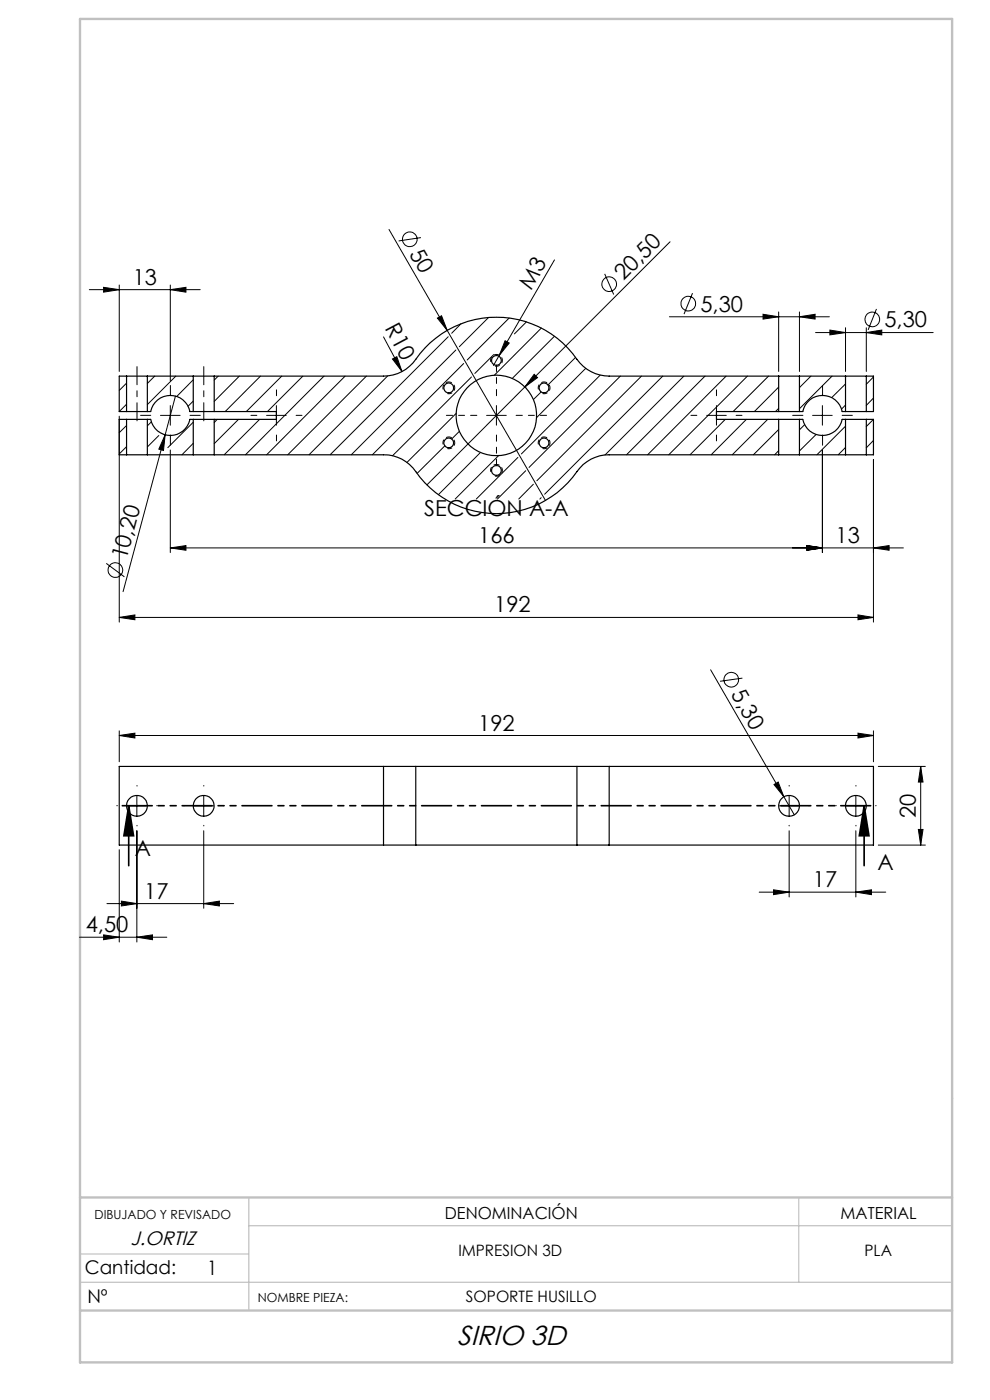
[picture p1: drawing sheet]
<svg xmlns="http://www.w3.org/2000/svg" width="210mm" height="297mm" viewBox="0 0 210 297" stroke-linecap="round" stroke-linejoin="round" font-family="sans-serif">
<g fill="none" stroke="#000" stroke-width=".21">
<path d="M82.5 48.7l33.2 57.5M89.3 50.4l-4.7 .7M117.6 55.1l-11.7 20.3M128.3 58.1l1.9 4.4M142.1 51.3l-51.5 51.6M18.9 61.5h23.6M22 61l3.3 .5-3.3 .5zM25.3 60.5v18.3M32.8 79.8l-1.5 1.5M36.1 61.5l3.3-.5v1zM36.1 60.5v20.3M37.3 79.8l-6 6"/>
<path d="M46.3 79.8l-.9 .8M50.8 79.8l-5.4 5.4M55.2 79.8l-7.4 7.5M59.8 79.8l-7.6 7.5M64.2 79.8l-7.5 7.5M68.7 79.8l-16.6 16.7M73.2 79.8l-16.6 16.7M77.7 79.8l-16.7 16.7M81.4 71.5l3.9 7.3M82.2 79.8l-16.7 16.7M83.3 76.2l.9-.5 1.1 3.1zM92.8 67.5l.9-.5 1.2 3.1z"/>
<path d="M95.1 71.4l-25.1 25.1M96.7 74.3l-22.2 22.2M97.8 68.7l-2 2M98.4 77.1l-19.4 19.4M100 80l-16.7 16.7M103.6 67.4l-6.2 6.2M104.7 75.2l-4 4M105.9 75.4l-1.2 2.1M107.1 72.3l.9 .5-2.1 2.6zM108 67.5l-8.9 8.9M111.7 68.3l-2.6 2.5M113.3 79.4l.7 .7-2.7 2z"/>
<path d="M114.8 69.6l-10 10M117.6 71.3l-8.9 9M122.1 75.8l-5.9 5.9M124.2 78.1l-10.4 10.5M127.3 79.6l-16.7 16.7M131.6 79.8l-19.4 19.4M136.1 79.8l-22.2 22.2M140.6 79.8l-25.1 25M142 67.2h33.9M145.1 79.8l-16.8 16.7M146.9 62.2l-1.8 4.4M149.5 79.8l-16.6 16.7"/>
<path d="M154 79.8l-16.6 16.7M158.5 79.8l-16.6 16.7M161.9 66.7l3.3 .5-3.3 .5zM163 79.8l-7.5 7.5M165.2 66.2v12.6M169.6 67.2l3.3-.5v1zM169.6 66.2v12.6M172 79.8l-2.4 2.4M173 70.6h24.9M176 70l3.4 .6-3.4 .4zM176.5 79.8l-6.9 6.9M179.4 69.5v9.3"/>
<path d="M183.8 70.6l3.2-.6v1zM183.8 69.5v9.3M185.3 80l-1.5 1.5M185.9 65.5l-1.7 4.5M25.3 88.3v43.7M26.8 81.3l-1.5 1.5M26.8 85.8l-1.5 1.5M26.8 90.3l-1.5 1.5M26.8 94.8l-1.5 1.5M32.1 89.5l-.8 .8M33.7 92.4l-2.4 2.4M34 88.1h4.2"/>
<path d="M35 92.2l-.3 3.4-1-.3zM36.1 86v4.2M36.1 95.5v21.7M37.2 84l-11.1 41.5M41 85.1l-1.1 1.1M41 80.6l-3.5 3.5M41 89.6l-5.4 5.4M41 94l-2.4 2.5M46.1 89l-.7 .6M50.6 89l-5.2 5.1M55.1 89l-7.5 7.5M56.6 88.1h4.1"/>
<path d="M58.6 86v4.2M94.4 94.6l-5.9 5.8M96.8 87.7l-10.5 10.4M97.4 91.5l-1.6 1.6M101.9 96l-8.9 8.9M103.2 88.1h4.2M105.3 86v4.2M105.8 96.7l-9.2 9.2M109.9 97l-8.9 8.9M111.3 82.1h.1M111.5 99.9l-6 6M114.8 83.1l-1.7 1.7"/>
<path d="M149.9 88.1h4.2M152 86v4.2M153.8 89l-7.4 7.5M158.3 89l-7.5 7.5M162.8 89l-7.5 7.5M165.2 82.1l-5.2 5.2M165.2 86.6l-.7 .7M165.2 91.1l-5.4 5.4M165.2 95.6l-.9 .9M170.7 90.1l-1.1 1.1M172.4 88.1h4.1M173.1 92.2l-3.5 3.5"/>
<path d="M174.4 95.5v21.7M174.4 86v4.2M179.4 90.4l-6.1 6.1M179.4 94.9l-1.6 1.6M179.4 81.5l-3 2.8M179.4 85.9l-.9 .9M185.3 97.5v34.5M185.3 89l-1.5 1.5M185.3 93.4l-1.5 1.6M185.3 84.5l-1.5 1.5M22.5 119.5l3.9 2.9M36.1 116.2l3.3-.5v1z"/>
<path d="M36.1 116.2h155.5M113.1 102.7l-3.1 3.2M114.8 105.6l-.3 .3M171.2 115.7l3.2 .5-3.2 .5zM185.3 116.2l3.3-.5v1zM25.3 131l3.3-.5v1zM25.3 131h160M182 130.5l3.3 .5-3.3 .5zM25.3 156l3.3-.5v1.1zM25.3 155v6.6M25.3 156h160M150.7 142.1l17.8 30.8"/>
<path d="M157.5 143.9l-4.7 .6M182 155.5l3.3 .5-3.3 .6zM185.3 155v6.6M27 171h4.1M29 176.2v23.6M29 168.9v4.1M41.1 171h4.2M43.2 176.2v16.5M43.2 168.9v4.1M164.2 166.4l.9-.5 1.2 3.1zM165.3 171h4.2M167.4 176.2v14.1"/>
<path d="M167.4 168.9v4.1M179.5 171h4.1M181.5 176.2v14.1M181.5 168.9v4.1M186.3 162.6h10M186.3 179.3h10M194.8 176h1l-.5 3.3zM195.3 162.6l.5 3.3h-1zM195.3 162.6v16.7M16.9 198.8h18.5M22 198.3l3.3 .5-3.3 .6zM22.7 191.7h26.9"/>
<path d="M25.3 180.3v19.5M25.8 191.2l3.2 .5-3.2 .5zM29 198.8l3.3-.5v1.1zM43.2 191.7l3.3-.5v1zM161 189.3h26.9M164.1 188.8l3.3 .5-3.3 .5zM181.5 189.3l3.4-.5v1z"/>
<circle cx="86.9" cy="50.8" r="1.55"/>
<circle cx="129.2" cy="60.3" r="1.55"/>
<circle cx="146" cy="64.4" r="1.55"/>
<circle cx="185" cy="67.8" r="1.55"/>
<circle cx="24.5" cy="120.9" r="1.55"/>
<circle cx="155.1" cy="144.2" r="1.56"/>
</g>
<path d="M27.3 171l1 6.3h-2zM27.3 171v12.7M183.3 171l1 6.3h-2zM183.3 171v12.7" fill="none" stroke="#000" stroke-width=".35"/>
<path d="M105 77.7a1.25 1.25 0 0 0 1.6-1.1 1.25 1.25 0 0 0-1.4-1.4 1.25 1.25 0 0 0-1.1 1.6M94.9 95.2a1.25 1.25 0 0 0 1.6-1.1 1.25 1.25 0 0 0-1.4-1.4 1.25 1.25 0 0 0-1.1 1.6M94.9 83.5a1.25 1.25 0 0 0 1.6-1.1 1.25 1.25 0 0 0-1.4-1.4 1.25 1.25 0 0 0-1.1 1.6M115.1 83.5a1.25 1.25 0 0 0 1.6-1.1 1.25 1.25 0 0 0-1.4-1.4 1.25 1.25 0 0 0-1.1 1.6M115.1 95.2a1.25 1.25 0 0 0 1.6-1.1 1.25 1.25 0 0 0-1.4-1.4 1.25 1.25 0 0 0-1.1 1.6M105 101a1.25 1.25 0 0 0 1.6-1.1 1.25 1.25 0 0 0-1.4-1.4 1.25 1.25 0 0 0-1.1 1.6" fill="none" stroke="#000" stroke-width=".21" stroke-dasharray="1.3 .6" stroke-dashoffset=".2" stroke-linecap="butt"/>
<g fill="none" stroke="#000" stroke-width=".21" stroke-dasharray="15.2 1.3 1.3 1.3">
<path d="M32 88.1h-2.2M36.1 83.9v-2.1M36.1 92.3v2.1M40.3 88.1h2.2M54.5 88.1h-1.3M58.6 83.9v-1.2M58.6 92.3v1.2M62.8 88.1h1.3M147.8 88.1h-1.2M152 83.9v-1.2M152 92.3v1.2M156.1 88.1h1.3"/>
<path d="M170.3 88.1h-2.2M174.5 83.9v-2.1M174.5 92.3v2.1M178.6 88.1h2.2M24.9 170.9h-.1M29.1 166.8v-.2M29.1 175.1v.1M33.2 170.9h.2M39.1 170.9h-.2M43.2 166.8v-.2M43.2 175.1v.1M47.4 170.9h.1"/>
<path d="M163.2 170.9h-.1M167.4 166.8v-.2M167.4 175.1v.1M171.6 170.9h.1M177.4 170.9h-.1M181.6 166.8v-.2M181.6 175.1v.1M185.7 170.9h.2"/>
</g>
<path d="M29.1 89.3v-11.5M43.2 89.3v-11.5" fill="none" stroke="#000" stroke-width=".21" stroke-dasharray="15.2 1.3 1.3 1.3" stroke-dashoffset="11.4"/>
<path d="M25.3 170.9h160" fill="none" stroke="#000" stroke-width=".35" stroke-dasharray="6.3 1.3 1.3 1.3 1.3 1.3" stroke-dashoffset="-.6"/>
<path d="M52.8 254v24M169.4 254v18M17 272h185M17 266h35.8M52.8 260h149.2" fill="none" stroke="#c0c0c0" stroke-width=".25"/>
<path d="M17 4h185v285h-185zM17 254h185M17 278h185" fill="none" stroke="#c0c0c0" stroke-width=".5"/>
<path d="M101.1 88.1h-6.4M105.3 83.9v-6.4M105.3 92.3v6.4M109.5 88.1h6.4" fill="none" stroke="#000" stroke-width=".21" stroke-dasharray="15.2 1.3 1.3 1.3" stroke-dashoffset="13.9"/>
<g fill="#000">
<path d="M83.3 76.2l.9-.5 1.1 3.1zM92.8 67.5l.9-.5 1.2 3.1zM107.1 72.3l.9 .5-2.1 2.6zM35 92.2l-.3 3.4-1-.3zM113.3 79.4l.7 .7-2.7 2zM164.2 166.4l.9-.5 1.2 3.1z"/>
<path d="M36.1 61.5l3.3-.5v1zM22 61l3.3 .5-3.3 .5zM182 130.5l3.3 .5-3.3 .5zM25.3 131l3.3-.5v1z"/>
<path d="M176 70l3.4 .6-3.4 .4zM183.8 70.6l3.2-.6v1z"/>
<path d="M25.3 156l3.3-.5v1.1zM182 155.5l3.3 .5-3.3 .6zM25.8 191.2l3.2 .5-3.2 .5zM43.2 191.7l3.3-.5v1zM164.1 188.8l3.3 .5-3.3 .5zM181.5 189.3l3.4-.5v1zM22 198.3l3.3 .5-3.3 .6zM29 198.8l3.3-.5v1.1zM161.9 66.7l3.3 .5-3.3 .5zM169.6 67.2l3.3-.5v1zM36.1 116.2l3.3-.5v1zM171.2 115.7l3.2 .5-3.2 .5zM171.2 115.7l3.2 .5-3.2 .5zM185.3 116.2l3.3-.5v1z"/>
<path d="M27.3 171l1 6.3h-2zM183.3 171l1 6.3h-2z"/>
<path d="M195.3 162.6l.5 3.3h-1zM194.8 176h1l-.5 3.3z"/>
</g>
<g fill="none" stroke="#000" stroke-width=".25">
<path d="M26.8 79.8h4.5M26.8 79.8h-1.5v7.5h1.5M26.8 79.8v7.5M31.3 79.8h9.7M31.3 79.8v7.5M41 79.8h4.4M41 79.8v7.5M45.4 79.8h36a8.3 8.3 0 0 0 6.8-3.6 20.9 20.9 0 0 1 34.8 .8 8.4 8.4 0 0 0 6.2 2.8h36M45.4 79.8v7.5M165.2 79.8h4.4M165.2 79.8v7.5M169.6 79.8h9.8"/>
<path d="M169.6 79.8v7.5M179.4 79.8h4.4M179.4 79.8v7.5M183.8 79.8h1.5v7.5h-1.5M183.8 79.8v7.5M26.8 89h4.5M26.8 96.5h4.5M26.8 87.3h4.5M26.8 89h-1.5v7.5h1.5M26.8 89v7.5M31.3 89h.7a4.2 4.2 0 0 0 4.1 3.4 4.2 4.2 0 0 0 4.2-3.4h.7M31.3 87.3h.7a4.2 4.2 0 0 1 4.1-3.4 4.2 4.2 0 0 1 4.2 3.4h.7"/>
<path d="M31.3 96.5h9.7M31.3 89v7.5M41 89h4.4M41 96.5h4.4M41 87.3h4.4M41 89v7.5M45.4 96.5h36a8.1 8.1 0 0 1 6.8 3.5 20.9 20.9 0 0 0 34.8-.7 8.1 8.1 0 0 1 6.2-2.8h36M45.4 89v7.5M45.4 87.3h13.2v1.7h-13.2M165.2 89h4.4M165.2 96.5h4.4M165.2 87.3h4.4"/>
<path d="M165.2 87.3h-13.2v1.7h13.2M165.2 89v7.5M169.6 89h.7a4.3 4.3 0 0 0 4.2 3.4 4.3 4.3 0 0 0 4.1-3.4h.8M169.6 87.3h.7a4.3 4.3 0 0 1 4.2-3.4 4.3 4.3 0 0 1 4.1 3.4h.8M169.6 96.5h9.8M169.6 89v7.5M179.4 96.5h4.4M179.4 89h4.4M179.4 87.3h4.4M179.4 89v7.5M183.8 89h1.5v7.5h-1.5M183.8 89v7.5"/>
<path d="M81.4 162.6h6.8M81.4 179.3h6.8M81.4 162.6v16.7M81.4 162.6h-56.1v16.7h56.1M88.2 162.6h34.2M88.2 179.3h34.2M88.2 162.6v16.7M122.4 162.6h6.8M122.4 179.3h6.8M122.4 162.6v16.7M129.2 162.6v16.7M129.2 162.6h56.1v16.7h-56.1"/>
<circle cx="105.3" cy="76.5" r="1.04"/>
<circle cx="95.2" cy="82.3" r="1.05"/>
<circle cx="95.2" cy="94" r="1.04"/>
<circle cx="105.3" cy="88.1" r="8.5"/>
<circle cx="105.3" cy="99.8" r="1.05"/>
<circle cx="115.4" cy="94" r="1.04"/>
<circle cx="115.4" cy="82.3" r="1.05"/>
<circle cx="29.1" cy="170.9" r="2.22"/>
<circle cx="43.2" cy="170.9" r="2.21"/>
<circle cx="167.4" cy="170.9" r="2.22"/>
<circle cx="181.5" cy="170.9" r="2.21"/>
</g>
<text font-size="5.8" x="97" y="285.2">SIRIO 3D</text>
<g font-size="4.7">
<text x="86.7" y="53.8" transform="rotate(60 86.7 53.8)">50</text>
<text x="132.3" y="59.7" transform="rotate(-45 132.3 59.7)">20,50</text>
<text x="28.1" y="60.4">13</text>
<text x="112.7" y="61.7" transform="rotate(-60 112.7 61.7)">M3</text>
<text x="81.5" y="69.6" transform="rotate(62 81.5 69.6)">R10</text>
<text x="148.6" y="66.1">5,30</text>
<text x="187.6" y="69.5">5,30</text>
<text x="90" y="109.4">SECCIÓN A-A</text>
<text x="26.8" y="118.9" transform="rotate(-75 26.8 118.9)">10,20</text>
<text x="101.4" y="115.2">166</text>
<text x="177.2" y="115.2">13</text>
<text x="104.8" y="129.9">192</text>
<text x="154.9" y="147.3" transform="rotate(60 154.9 147.3)">5,30</text>
<text x="101.4" y="155">192</text>
<text x="194.3" y="173.5" transform="rotate(-90 194.3 173.5)">20</text>
<text x="28.6" y="181.6">A</text>
<text x="186.1" y="184.5">A</text>
<text x="30.6" y="190.7">17</text>
<text x="172.4" y="188.2">17</text>
<text x="18.2" y="197.8">4,50</text>
</g>
<text font-size="4.2" x="43.9" y="270.4">1</text>
<text font-size="4.1" x="27.7" y="264.1">J.ORTIZ</text>
<g font-size="4">
<text x="18" y="270.3">Cantidad:</text>
<text x="18.5" y="276.3">Nº</text>
</g>
<g font-size="3.5">
<text x="94.4" y="258.6">DENOMINACIÓN</text>
<text x="178.3" y="258.6">MATERIAL</text>
</g>
<g font-size="3.3">
<text x="97.2" y="266.4">IMPRESION 3D</text>
<text x="183.4" y="266.4">PLA</text>
<text x="98.8" y="276.1">SOPORTE HUSILLO</text>
</g>
<g font-size="2.7">
<text x="20.1" y="258.6">DIBUJADO Y REVISADO</text>
<text x="54.7" y="276.1">NOMBRE PIEZA:</text>
</g>
</svg>
